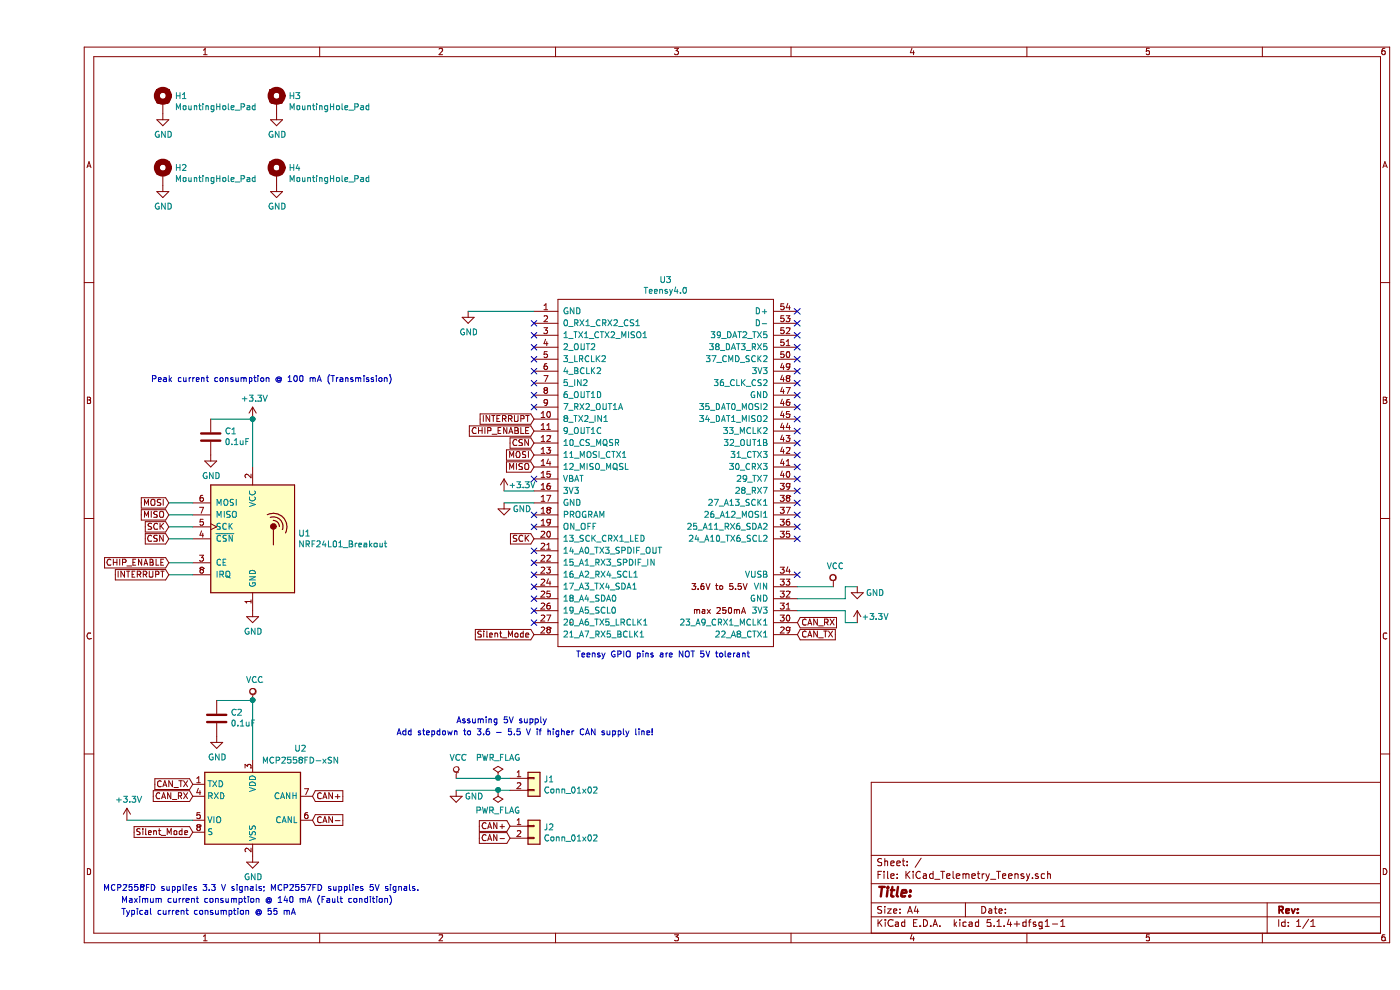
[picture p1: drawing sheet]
EESchema Schematic File Version 4
LIBS:KiCad_Telemetry_Teensy-cache
EELAYER 30 0
EELAYER END
$Descr A4 11693 8268
encoding utf-8
Sheet 1 1
Title ""
Date ""
Rev ""
Comp ""
Comment1 ""
Comment2 ""
Comment3 ""
Comment4 ""
$EndDescr
$Comp
L teensy:Teensy4.0 U3
U 1 1
P 5250 3950
F 0 "U3" H 5250 5565 50  0000 C CNN
F 1 "Teensy4.0" H 5250 5474 50  0000 C CNN
F 2 "teensy:Teensy40" H 4850 4150 50  0001 C CNN
F 3 "" H 4850 4150 50  0001 C CNN
	1    5250 3950
	1    0    0    -1  
$EndComp
$Comp
L RF:NRF24L01_Breakout U1
U 1 1
P 1800 4500
F 0 "U1" H 2180 4546 50  0000 L CNN
F 1 "NRF24L01_Breakout" H 2180 4455 50  0000 L CNN
F 2 "mysensors_radios:NRF24L01PALNA_THT" H 1950 5100 50  0001 L CIN
F 3 "http://www.nordicsemi.com/eng/content/download/2730/34105/file/nRF24L01_Product_Specification_v2_0.pdf" H 1800 4400 50  0001 C CNN
	1    1800 4500
	1    0    0    -1  
$EndComp
$Comp
L power:GND #PWR08
U 1 1
P 3600 2600
F 0 "#PWR08" H 3600 2350 50  0001 C CNN
F 1 "GND" H 3605 2427 50  0000 C CNN
F 2 "" H 3600 2600 50  0001 C CNN
F 3 "" H 3600 2600 50  0001 C CNN
	1    3600 2600
	1    0    0    -1  
$EndComp
Wire Wire Line
	4150 2600 3600 2600
$Comp
L power:+3.3V #PWR015
U 1 1
P 6850 5200
F 0 "#PWR015" H 6850 5050 50  0001 C CNN
F 1 "+3.3V" H 7000 5250 50  0000 C CNN
F 2 "" H 6850 5200 50  0001 C CNN
F 3 "" H 6850 5200 50  0001 C CNN
	1    6850 5200
	1    0    0    -1  
$EndComp
Wire Wire Line
	6750 5100 6350 5100
$Comp
L power:GND #PWR014
U 1 1
P 6850 4900
F 0 "#PWR014" H 6850 4650 50  0001 C CNN
F 1 "GND" H 7000 4850 50  0000 C CNN
F 2 "" H 6850 4900 50  0001 C CNN
F 3 "" H 6850 4900 50  0001 C CNN
	1    6850 4900
	1    0    0    -1  
$EndComp
Wire Wire Line
	6350 5000 6750 5000
Text GLabel 1100 4200 0    50   Input ~ 0
MOSI
Text GLabel 1100 4300 0    50   Input ~ 0
MISO
Text GLabel 1100 4400 0    50   Input ~ 0
SCK
Text GLabel 1100 4500 0    50   Input ~ 0
CSN
Text GLabel 1100 4700 0    50   Input ~ 0
CHIP_ENABLE
Text GLabel 1100 4800 0    50   Input ~ 0
INTERRUPT
$Comp
L power:GND #PWR05
U 1 1
P 1800 5100
F 0 "#PWR05" H 1800 4850 50  0001 C CNN
F 1 "GND" H 1805 4927 50  0000 C CNN
F 2 "" H 1800 5100 50  0001 C CNN
F 3 "" H 1800 5100 50  0001 C CNN
	1    1800 5100
	1    0    0    -1  
$EndComp
$Comp
L power:+3.3V #PWR04
U 1 1
P 1800 3500
F 0 "#PWR04" H 1800 3350 50  0001 C CNN
F 1 "+3.3V" H 1815 3673 50  0000 C CNN
F 2 "" H 1800 3500 50  0001 C CNN
F 3 "" H 1800 3500 50  0001 C CNN
	1    1800 3500
	1    0    0    -1  
$EndComp
Wire Wire Line
	1100 4200 1300 4200
Wire Wire Line
	1300 4300 1100 4300
Wire Wire Line
	1100 4400 1300 4400
Wire Wire Line
	1300 4500 1100 4500
Wire Wire Line
	1100 4700 1300 4700
Wire Wire Line
	1300 4800 1100 4800
Wire Wire Line
	6750 5000 6750 4900
Wire Wire Line
	6750 4900 6850 4900
Wire Wire Line
	6750 5200 6850 5200
Wire Wire Line
	6750 5100 6750 5200
$Comp
L power:GND #PWR012
U 1 1
P 3900 4200
F 0 "#PWR012" H 3900 3950 50  0001 C CNN
F 1 "GND" H 4050 4150 50  0000 C CNN
F 2 "" H 3900 4200 50  0001 C CNN
F 3 "" H 3900 4200 50  0001 C CNN
	1    3900 4200
	1    0    0    -1  
$EndComp
$Comp
L power:+3.3V #PWR011
U 1 1
P 3900 4100
F 0 "#PWR011" H 3900 3950 50  0001 C CNN
F 1 "+3.3V" H 4050 4150 50  0000 C CNN
F 2 "" H 3900 4100 50  0001 C CNN
F 3 "" H 3900 4100 50  0001 C CNN
	1    3900 4100
	1    0    0    -1  
$EndComp
Wire Wire Line
	4150 4100 3900 4100
Wire Wire Line
	3900 4200 4150 4200
Text GLabel 4150 3800 0    50   Input ~ 0
MOSI
Text GLabel 4150 3900 0    50   Input ~ 0
MISO
Text GLabel 4150 4500 0    50   Input ~ 0
SCK
Text GLabel 4150 3700 0    50   Input ~ 0
CSN
Text GLabel 4150 3600 0    50   Input ~ 0
CHIP_ENABLE
Text GLabel 4150 3500 0    50   Input ~ 0
INTERRUPT
$Comp
L Interface_CAN_LIN:MCP2558FD-xSN U2
U 1 1
P 1800 6750
F 0 "U2" H 2200 7250 50  0000 C CNN
F 1 "MCP2558FD-xSN" H 2200 7150 50  0000 C CNN
F 2 "Package_SO:SOIC-8_3.9x4.9mm_P1.27mm" H 1800 6150 50  0001 C CNN
F 3 "https://ww1.microchip.com/downloads/en/DeviceDoc/20005533A.pdf" H 1800 6750 50  0001 C CNN
	1    1800 6750
	1    0    0    -1  
$EndComp
$Comp
L power:GND #PWR07
U 1 1
P 1800 7150
F 0 "#PWR07" H 1800 6900 50  0001 C CNN
F 1 "GND" H 1805 6977 50  0000 C CNN
F 2 "" H 1800 7150 50  0001 C CNN
F 3 "" H 1800 7150 50  0001 C CNN
	1    1800 7150
	1    0    0    -1  
$EndComp
$Comp
L power:+3.3V #PWR01
U 1 1
P 750 6850
F 0 "#PWR01" H 750 6700 50  0001 C CNN
F 1 "+3.3V" H 765 7023 50  0000 C CNN
F 2 "" H 750 6850 50  0001 C CNN
F 3 "" H 750 6850 50  0001 C CNN
	1    750  6850
	1    0    0    -1  
$EndComp
Wire Wire Line
	1300 6850 750  6850
Text GLabel 1300 6550 0    50   Input ~ 0
CAN_TX
Text GLabel 1300 6650 0    50   Input ~ 0
CAN_RX
Text GLabel 2300 6650 2    50   Input ~ 0
CAN+
Text GLabel 2300 6850 2    50   Input ~ 0
CAN-
Text GLabel 1300 6950 0    50   Input ~ 0
Silent_Mode
Text GLabel 6350 5300 2    50   Input ~ 0
CAN_TX
Text GLabel 6350 5200 2    50   Input ~ 0
CAN_RX
Text GLabel 4150 5300 0    50   Input ~ 0
Silent_Mode
Text Notes 950  3200 0    50   ~ 0
Peak current consumption @ 100 mA (Transmission)
Text Notes 700  7550 0    50   ~ 0
Maximum current consumption @ 140 mA (Fault condition)
Text Notes 700  7650 0    50   ~ 0
Typical current consumption @ 55 mA
$Comp
L Device:C C2
U 1 1
P 1500 6000
F 0 "C2" H 1385 5954 50  0000 R CNN
F 1 "0.1uF" H 1385 6045 50  0000 R CNN
F 2 "Capacitor_SMD:C_0603_1608Metric_Pad1.05x0.95mm_HandSolder" H 1538 5850 50  0001 C CNN
F 3 "~" H 1500 6000 50  0001 C CNN
	1    1500 6000
	-1   0    0    1   
$EndComp
Wire Wire Line
	1800 5850 1500 5850
Wire Wire Line
	1800 5850 1800 6350
$Comp
L power:GND #PWR03
U 1 1
P 1500 6150
F 0 "#PWR03" H 1500 5900 50  0001 C CNN
F 1 "GND" H 1505 5977 50  0000 C CNN
F 2 "" H 1500 6150 50  0001 C CNN
F 3 "" H 1500 6150 50  0001 C CNN
	1    1500 6150
	1    0    0    -1  
$EndComp
$Comp
L Device:C C1
U 1 1
P 1450 3650
F 0 "C1" H 1335 3604 50  0000 R CNN
F 1 "0.1uF" H 1335 3695 50  0000 R CNN
F 2 "Capacitor_SMD:C_0603_1608Metric_Pad1.05x0.95mm_HandSolder" H 1488 3500 50  0001 C CNN
F 3 "~" H 1450 3650 50  0001 C CNN
	1    1450 3650
	-1   0    0    1   
$EndComp
Wire Wire Line
	1450 3500 1800 3500
$Comp
L power:GND #PWR02
U 1 1
P 1450 3800
F 0 "#PWR02" H 1450 3550 50  0001 C CNN
F 1 "GND" H 1455 3627 50  0000 C CNN
F 2 "" H 1450 3800 50  0001 C CNN
F 3 "" H 1450 3800 50  0001 C CNN
	1    1450 3800
	1    0    0    -1  
$EndComp
Wire Wire Line
	1800 3900 1800 3500
Connection ~ 1800 3500
$Comp
L Connector_Generic:Conn_01x02 J1
U 1 1
P 4150 6500
F 0 "J1" H 4230 6492 50  0000 L CNN
F 1 "Conn_01x02" H 4230 6401 50  0000 L CNN
F 2 "Connector_PinHeader_2.54mm:PinHeader_1x02_P2.54mm_Vertical" H 4150 6500 50  0001 C CNN
F 3 "~" H 4150 6500 50  0001 C CNN
	1    4150 6500
	1    0    0    -1  
$EndComp
$Comp
L Connector_Generic:Conn_01x02 J2
U 1 1
P 4150 6900
F 0 "J2" H 4230 6892 50  0000 L CNN
F 1 "Conn_01x02" H 4230 6801 50  0000 L CNN
F 2 "Connector_PinHeader_2.54mm:PinHeader_1x02_P2.54mm_Vertical" H 4150 6900 50  0001 C CNN
F 3 "~" H 4150 6900 50  0001 C CNN
	1    4150 6900
	1    0    0    -1  
$EndComp
Text GLabel 3950 6900 0    50   Input ~ 0
CAN+
Text GLabel 3950 7000 0    50   Input ~ 0
CAN-
$Comp
L power:VCC #PWR09
U 1 1
P 3500 6500
F 0 "#PWR09" H 3500 6350 50  0001 C CNN
F 1 "VCC" H 3517 6673 50  0000 C CNN
F 2 "" H 3500 6500 50  0001 C CNN
F 3 "" H 3500 6500 50  0001 C CNN
	1    3500 6500
	1    0    0    -1  
$EndComp
$Comp
L power:GND #PWR010
U 1 1
P 3500 6600
F 0 "#PWR010" H 3500 6350 50  0001 C CNN
F 1 "GND" H 3650 6550 50  0000 C CNN
F 2 "" H 3500 6600 50  0001 C CNN
F 3 "" H 3500 6600 50  0001 C CNN
	1    3500 6600
	1    0    0    -1  
$EndComp
Wire Wire Line
	3500 6600 3850 6600
Wire Wire Line
	3950 6500 3850 6500
$Comp
L power:VCC #PWR06
U 1 1
P 1800 5850
F 0 "#PWR06" H 1800 5700 50  0001 C CNN
F 1 "VCC" H 1817 6023 50  0000 C CNN
F 2 "" H 1800 5850 50  0001 C CNN
F 3 "" H 1800 5850 50  0001 C CNN
	1    1800 5850
	1    0    0    -1  
$EndComp
Connection ~ 1800 5850
$Comp
L power:VCC #PWR013
U 1 1
P 6650 4900
F 0 "#PWR013" H 6650 4750 50  0001 C CNN
F 1 "VCC" H 6667 5073 50  0000 C CNN
F 2 "" H 6650 4900 50  0001 C CNN
F 3 "" H 6650 4900 50  0001 C CNN
	1    6650 4900
	1    0    0    -1  
$EndComp
Wire Wire Line
	6350 4900 6650 4900
Text Notes 3500 6050 0    50   ~ 0
Assuming 5V supply
Text Notes 3000 6150 0    50   ~ 0
Add stepdown to 3.6 - 5.5 V if higher CAN supply line!
Text Notes 4500 5500 0    50   ~ 0
Teensy GPIO pins are NOT 5V tolerant
Text Notes 550  7450 0    50   ~ 0
MCP2558FD supplies 3.3 V signals; MCP2557FD supplies 5V signals.
$Comp
L power:PWR_FLAG #FLG01
U 1 1
P 3850 6500
F 0 "#FLG01" H 3850 6575 50  0001 C CNN
F 1 "PWR_FLAG" H 3850 6673 50  0000 C CNN
F 2 "" H 3850 6500 50  0001 C CNN
F 3 "~" H 3850 6500 50  0001 C CNN
	1    3850 6500
	1    0    0    -1  
$EndComp
Connection ~ 3850 6500
Wire Wire Line
	3850 6500 3500 6500
$Comp
L power:PWR_FLAG #FLG02
U 1 1
P 3850 6600
F 0 "#FLG02" H 3850 6675 50  0001 C CNN
F 1 "PWR_FLAG" H 3850 6773 50  0000 C CNN
F 2 "" H 3850 6600 50  0001 C CNN
F 3 "~" H 3850 6600 50  0001 C CNN
	1    3850 6600
	-1   0    0    1   
$EndComp
Connection ~ 3850 6600
Wire Wire Line
	3850 6600 3950 6600
NoConn ~ 6350 2600
NoConn ~ 6350 2700
NoConn ~ 6350 2800
NoConn ~ 6350 2900
NoConn ~ 6350 3000
NoConn ~ 6350 3100
NoConn ~ 6350 3200
NoConn ~ 6350 3400
NoConn ~ 6350 3500
NoConn ~ 6350 3600
NoConn ~ 6350 3700
NoConn ~ 6350 3800
NoConn ~ 6350 3900
NoConn ~ 6350 4000
NoConn ~ 6350 4100
NoConn ~ 6350 4200
NoConn ~ 6350 4300
NoConn ~ 6350 4400
NoConn ~ 6350 4500
NoConn ~ 6350 4800
NoConn ~ 4150 5200
NoConn ~ 4150 5100
NoConn ~ 4150 5000
NoConn ~ 4150 4900
NoConn ~ 4150 4800
NoConn ~ 4150 4700
NoConn ~ 4150 4600
NoConn ~ 4150 4400
NoConn ~ 4150 4300
NoConn ~ 4150 4000
NoConn ~ 4150 3400
NoConn ~ 4150 3300
NoConn ~ 4150 3200
NoConn ~ 4150 3100
NoConn ~ 4150 3000
NoConn ~ 4150 2900
NoConn ~ 4150 2800
NoConn ~ 4150 2700
NoConn ~ 6350 3300
$Comp
L Mechanical:MountingHole_Pad H1
U 1 1
P 1050 850
F 0 "H1" H 1150 899 50  0000 L CNN
F 1 "MountingHole_Pad" H 1150 808 50  0000 L CNN
F 2 "MountingHole:MountingHole_3.2mm_M3_Pad_Via" H 1050 850 50  0001 C CNN
F 3 "~" H 1050 850 50  0001 C CNN
	1    1050 850 
	1    0    0    -1  
$EndComp
$Comp
L Mechanical:MountingHole_Pad H3
U 1 1
P 2000 850
F 0 "H3" H 2100 899 50  0000 L CNN
F 1 "MountingHole_Pad" H 2100 808 50  0000 L CNN
F 2 "MountingHole:MountingHole_3.2mm_M3_Pad_Via" H 2000 850 50  0001 C CNN
F 3 "~" H 2000 850 50  0001 C CNN
	1    2000 850 
	1    0    0    -1  
$EndComp
$Comp
L Mechanical:MountingHole_Pad H2
U 1 1
P 1050 1450
F 0 "H2" H 1150 1499 50  0000 L CNN
F 1 "MountingHole_Pad" H 1150 1408 50  0000 L CNN
F 2 "MountingHole:MountingHole_3.2mm_M3_Pad_Via" H 1050 1450 50  0001 C CNN
F 3 "~" H 1050 1450 50  0001 C CNN
	1    1050 1450
	1    0    0    -1  
$EndComp
$Comp
L Mechanical:MountingHole_Pad H4
U 1 1
P 2000 1450
F 0 "H4" H 2100 1499 50  0000 L CNN
F 1 "MountingHole_Pad" H 2100 1408 50  0000 L CNN
F 2 "MountingHole:MountingHole_3.2mm_M3_Pad_Via" H 2000 1450 50  0001 C CNN
F 3 "~" H 2000 1450 50  0001 C CNN
	1    2000 1450
	1    0    0    -1  
$EndComp
$Comp
L power:GND #PWR0101
U 1 1
P 2000 1550
F 0 "#PWR0101" H 2000 1300 50  0001 C CNN
F 1 "GND" H 2005 1377 50  0000 C CNN
F 2 "" H 2000 1550 50  0001 C CNN
F 3 "" H 2000 1550 50  0001 C CNN
	1    2000 1550
	1    0    0    -1  
$EndComp
$Comp
L power:GND #PWR0102
U 1 1
P 1050 1550
F 0 "#PWR0102" H 1050 1300 50  0001 C CNN
F 1 "GND" H 1055 1377 50  0000 C CNN
F 2 "" H 1050 1550 50  0001 C CNN
F 3 "" H 1050 1550 50  0001 C CNN
	1    1050 1550
	1    0    0    -1  
$EndComp
$Comp
L power:GND #PWR0103
U 1 1
P 1050 950
F 0 "#PWR0103" H 1050 700 50  0001 C CNN
F 1 "GND" H 1055 777 50  0000 C CNN
F 2 "" H 1050 950 50  0001 C CNN
F 3 "" H 1050 950 50  0001 C CNN
	1    1050 950 
	1    0    0    -1  
$EndComp
$Comp
L power:GND #PWR0104
U 1 1
P 2000 950
F 0 "#PWR0104" H 2000 700 50  0001 C CNN
F 1 "GND" H 2005 777 50  0000 C CNN
F 2 "" H 2000 950 50  0001 C CNN
F 3 "" H 2000 950 50  0001 C CNN
	1    2000 950 
	1    0    0    -1  
$EndComp
$EndSCHEMATC
